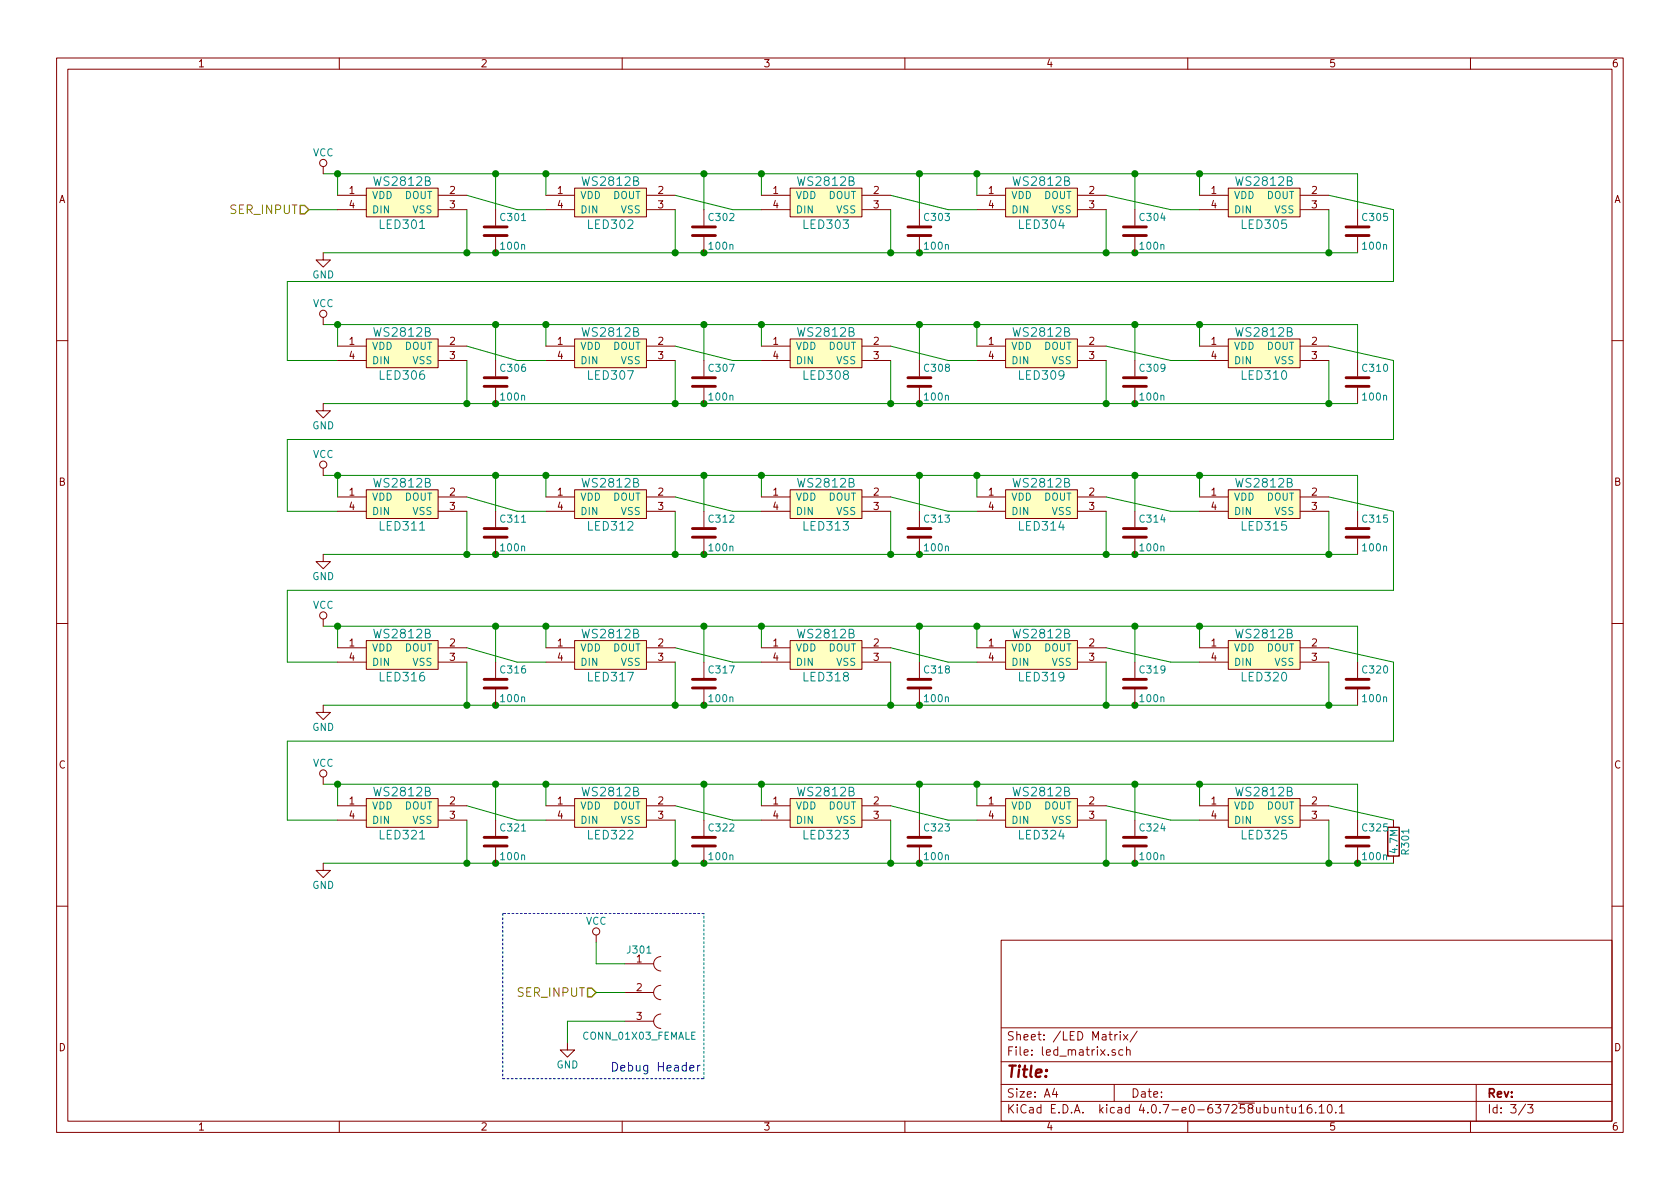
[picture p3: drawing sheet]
EESchema Schematic File Version 2
LIBS:power
LIBS:device
LIBS:transistors
LIBS:conn
LIBS:linear
LIBS:regul
LIBS:74xx
LIBS:cmos4000
LIBS:adc-dac
LIBS:memory
LIBS:xilinx
LIBS:microcontrollers
LIBS:dsp
LIBS:microchip
LIBS:analog_switches
LIBS:motorola
LIBS:texas
LIBS:intel
LIBS:audio
LIBS:interface
LIBS:digital-audio
LIBS:philips
LIBS:display
LIBS:cypress
LIBS:siliconi
LIBS:opto
LIBS:atmel
LIBS:contrib
LIBS:valves
LIBS:Worldsemi
LIBS:stm32
LIBS:switches
LIBS:battery_management
LIBS:enlightChildLed-cache
EELAYER 25 0
EELAYER END
$Descr A4 11693 8268
encoding utf-8
Sheet 3 3
Title ""
Date ""
Rev ""
Comp ""
Comment1 ""
Comment2 ""
Comment3 ""
Comment4 ""
$EndDescr
Connection ~ 9450 6000
Wire Wire Line
	9250 5600 9700 5700
$Comp
L R R301
U 1 1
P 9700 5850
F 0 "R301" V 9780 5850 50  0000 C CNN
F 1 "4.7M" V 9700 5850 50  0000 C CNN
F 2 "Resistors_SMD:R_0603" V 9630 5850 50  0001 C CNN
F 3 "" H 9700 5850 50  0001 C CNN
	1    9700 5850
	1    0    0    -1  
$EndComp
Wire Wire Line
	2000 5150 2000 5700
Wire Wire Line
	9700 5150 2000 5150
Wire Wire Line
	9700 4600 9700 5150
Wire Wire Line
	9250 4500 9700 4600
Wire Wire Line
	2000 4100 2000 4600
Wire Wire Line
	9700 4100 2000 4100
Wire Wire Line
	9700 3550 9700 4100
Wire Wire Line
	9250 3450 9700 3550
Wire Wire Line
	2000 3050 2000 3550
Wire Wire Line
	9700 3050 2000 3050
Wire Wire Line
	9700 2500 9700 3050
Wire Wire Line
	9250 2400 9700 2500
Wire Wire Line
	2000 1950 2000 2500
Wire Wire Line
	9700 1950 2000 1950
Wire Wire Line
	9700 1450 9700 1950
Wire Wire Line
	9250 1350 9700 1450
Wire Wire Line
	8150 5700 7700 5600
Wire Wire Line
	6600 5700 6200 5600
Wire Wire Line
	5100 5700 4700 5600
Wire Wire Line
	3600 5700 3250 5600
Connection ~ 3450 5450
Connection ~ 3450 6000
Connection ~ 4900 6000
Connection ~ 4900 5450
Connection ~ 6400 5450
Connection ~ 6400 6000
Connection ~ 7900 5450
Connection ~ 7900 6000
Wire Wire Line
	9450 5450 9450 5700
$Comp
L C C325
U 1 1
P 9450 5850
F 0 "C325" H 9475 5950 50  0000 L CNN
F 1 "100n" H 9475 5750 50  0000 L CNN
F 2 "Capacitors_SMD:C_0603" H 9488 5700 50  0001 C CNN
F 3 "" H 9450 5850 50  0001 C CNN
	1    9450 5850
	1    0    0    -1  
$EndComp
Connection ~ 9250 6000
Wire Wire Line
	9250 5700 9250 6000
Connection ~ 8350 5450
Wire Wire Line
	8350 5600 8350 5450
Wire Wire Line
	8350 5700 8150 5700
$Comp
L WS2812B LED325
U 1 1
P 8800 5650
F 0 "LED325" H 8800 5500 60  0000 C CNN
F 1 "WS2812B" H 8800 5800 60  0000 C CNN
F 2 "LEDs:LED_WS2812B-PLCC4" H 8800 5650 60  0001 C CNN
F 3 "" H 8800 5650 60  0000 C CNN
	1    8800 5650
	1    0    0    -1  
$EndComp
Wire Wire Line
	7900 5450 7900 5700
$Comp
L C C324
U 1 1
P 7900 5850
F 0 "C324" H 7925 5950 50  0000 L CNN
F 1 "100n" H 7925 5750 50  0000 L CNN
F 2 "Capacitors_SMD:C_0603" H 7938 5700 50  0001 C CNN
F 3 "" H 7900 5850 50  0001 C CNN
	1    7900 5850
	1    0    0    -1  
$EndComp
Connection ~ 7700 6000
Wire Wire Line
	7700 5700 7700 6000
Connection ~ 6800 5450
Wire Wire Line
	6800 5600 6800 5450
Wire Wire Line
	6800 5700 6600 5700
$Comp
L WS2812B LED324
U 1 1
P 7250 5650
F 0 "LED324" H 7250 5500 60  0000 C CNN
F 1 "WS2812B" H 7250 5800 60  0000 C CNN
F 2 "LEDs:LED_WS2812B-PLCC4" H 7250 5650 60  0001 C CNN
F 3 "" H 7250 5650 60  0000 C CNN
	1    7250 5650
	1    0    0    -1  
$EndComp
Wire Wire Line
	6400 5450 6400 5700
$Comp
L C C323
U 1 1
P 6400 5850
F 0 "C323" H 6425 5950 50  0000 L CNN
F 1 "100n" H 6425 5750 50  0000 L CNN
F 2 "Capacitors_SMD:C_0603" H 6438 5700 50  0001 C CNN
F 3 "" H 6400 5850 50  0001 C CNN
	1    6400 5850
	1    0    0    -1  
$EndComp
Connection ~ 6200 6000
Wire Wire Line
	6200 5700 6200 6000
Connection ~ 5300 5450
Wire Wire Line
	5300 5600 5300 5450
Wire Wire Line
	5300 5700 5100 5700
$Comp
L WS2812B LED323
U 1 1
P 5750 5650
F 0 "LED323" H 5750 5500 60  0000 C CNN
F 1 "WS2812B" H 5750 5800 60  0000 C CNN
F 2 "LEDs:LED_WS2812B-PLCC4" H 5750 5650 60  0001 C CNN
F 3 "" H 5750 5650 60  0000 C CNN
	1    5750 5650
	1    0    0    -1  
$EndComp
Wire Wire Line
	4900 5450 4900 5700
$Comp
L C C322
U 1 1
P 4900 5850
F 0 "C322" H 4925 5950 50  0000 L CNN
F 1 "100n" H 4925 5750 50  0000 L CNN
F 2 "Capacitors_SMD:C_0603" H 4938 5700 50  0001 C CNN
F 3 "" H 4900 5850 50  0001 C CNN
	1    4900 5850
	1    0    0    -1  
$EndComp
Connection ~ 4700 6000
Wire Wire Line
	4700 5700 4700 6000
Connection ~ 3800 5450
Wire Wire Line
	3800 5600 3800 5450
Wire Wire Line
	3800 5700 3600 5700
$Comp
L WS2812B LED322
U 1 1
P 4250 5650
F 0 "LED322" H 4250 5500 60  0000 C CNN
F 1 "WS2812B" H 4250 5800 60  0000 C CNN
F 2 "LEDs:LED_WS2812B-PLCC4" H 4250 5650 60  0001 C CNN
F 3 "" H 4250 5650 60  0000 C CNN
	1    4250 5650
	1    0    0    -1  
$EndComp
Wire Wire Line
	3450 5450 3450 5700
$Comp
L C C321
U 1 1
P 3450 5850
F 0 "C321" H 3475 5950 50  0000 L CNN
F 1 "100n" H 3475 5750 50  0000 L CNN
F 2 "Capacitors_SMD:C_0603" H 3488 5700 50  0001 C CNN
F 3 "" H 3450 5850 50  0001 C CNN
	1    3450 5850
	1    0    0    -1  
$EndComp
Wire Wire Line
	2250 6000 9700 6000
Wire Wire Line
	2250 5450 9450 5450
Connection ~ 3250 6000
Wire Wire Line
	3250 5700 3250 6000
Connection ~ 2350 5450
Wire Wire Line
	2350 5600 2350 5450
$Comp
L GND #PWR037
U 1 1
P 2250 6000
F 0 "#PWR037" H 2250 5750 50  0001 C CNN
F 1 "GND" H 2250 5850 50  0000 C CNN
F 2 "" H 2250 6000 50  0001 C CNN
F 3 "" H 2250 6000 50  0001 C CNN
	1    2250 6000
	1    0    0    -1  
$EndComp
$Comp
L VCC #PWR038
U 1 1
P 2250 5450
F 0 "#PWR038" H 2250 5300 50  0001 C CNN
F 1 "VCC" H 2250 5600 50  0000 C CNN
F 2 "" H 2250 5450 50  0001 C CNN
F 3 "" H 2250 5450 50  0001 C CNN
	1    2250 5450
	1    0    0    -1  
$EndComp
Wire Wire Line
	2000 5700 2350 5700
$Comp
L WS2812B LED321
U 1 1
P 2800 5650
F 0 "LED321" H 2800 5500 60  0000 C CNN
F 1 "WS2812B" H 2800 5800 60  0000 C CNN
F 2 "LEDs:LED_WS2812B-PLCC4" H 2800 5650 60  0001 C CNN
F 3 "" H 2800 5650 60  0000 C CNN
	1    2800 5650
	1    0    0    -1  
$EndComp
Wire Wire Line
	8150 4600 7700 4500
Wire Wire Line
	6600 4600 6200 4500
Wire Wire Line
	5100 4600 4700 4500
Wire Wire Line
	3600 4600 3250 4500
Connection ~ 3450 4350
Connection ~ 3450 4900
Connection ~ 4900 4900
Connection ~ 4900 4350
Connection ~ 6400 4350
Connection ~ 6400 4900
Connection ~ 7900 4350
Connection ~ 7900 4900
Wire Wire Line
	9450 4350 9450 4600
$Comp
L C C320
U 1 1
P 9450 4750
F 0 "C320" H 9475 4850 50  0000 L CNN
F 1 "100n" H 9475 4650 50  0000 L CNN
F 2 "Capacitors_SMD:C_0603" H 9488 4600 50  0001 C CNN
F 3 "" H 9450 4750 50  0001 C CNN
	1    9450 4750
	1    0    0    -1  
$EndComp
Connection ~ 9250 4900
Wire Wire Line
	9250 4600 9250 4900
Connection ~ 8350 4350
Wire Wire Line
	8350 4500 8350 4350
Wire Wire Line
	8350 4600 8150 4600
$Comp
L WS2812B LED320
U 1 1
P 8800 4550
F 0 "LED320" H 8800 4400 60  0000 C CNN
F 1 "WS2812B" H 8800 4700 60  0000 C CNN
F 2 "LEDs:LED_WS2812B-PLCC4" H 8800 4550 60  0001 C CNN
F 3 "" H 8800 4550 60  0000 C CNN
	1    8800 4550
	1    0    0    -1  
$EndComp
Wire Wire Line
	7900 4350 7900 4600
$Comp
L C C319
U 1 1
P 7900 4750
F 0 "C319" H 7925 4850 50  0000 L CNN
F 1 "100n" H 7925 4650 50  0000 L CNN
F 2 "Capacitors_SMD:C_0603" H 7938 4600 50  0001 C CNN
F 3 "" H 7900 4750 50  0001 C CNN
	1    7900 4750
	1    0    0    -1  
$EndComp
Connection ~ 7700 4900
Wire Wire Line
	7700 4600 7700 4900
Connection ~ 6800 4350
Wire Wire Line
	6800 4500 6800 4350
Wire Wire Line
	6800 4600 6600 4600
$Comp
L WS2812B LED319
U 1 1
P 7250 4550
F 0 "LED319" H 7250 4400 60  0000 C CNN
F 1 "WS2812B" H 7250 4700 60  0000 C CNN
F 2 "LEDs:LED_WS2812B-PLCC4" H 7250 4550 60  0001 C CNN
F 3 "" H 7250 4550 60  0000 C CNN
	1    7250 4550
	1    0    0    -1  
$EndComp
Wire Wire Line
	6400 4350 6400 4600
$Comp
L C C318
U 1 1
P 6400 4750
F 0 "C318" H 6425 4850 50  0000 L CNN
F 1 "100n" H 6425 4650 50  0000 L CNN
F 2 "Capacitors_SMD:C_0603" H 6438 4600 50  0001 C CNN
F 3 "" H 6400 4750 50  0001 C CNN
	1    6400 4750
	1    0    0    -1  
$EndComp
Connection ~ 6200 4900
Wire Wire Line
	6200 4600 6200 4900
Connection ~ 5300 4350
Wire Wire Line
	5300 4500 5300 4350
Wire Wire Line
	5300 4600 5100 4600
$Comp
L WS2812B LED318
U 1 1
P 5750 4550
F 0 "LED318" H 5750 4400 60  0000 C CNN
F 1 "WS2812B" H 5750 4700 60  0000 C CNN
F 2 "LEDs:LED_WS2812B-PLCC4" H 5750 4550 60  0001 C CNN
F 3 "" H 5750 4550 60  0000 C CNN
	1    5750 4550
	1    0    0    -1  
$EndComp
Wire Wire Line
	4900 4350 4900 4600
$Comp
L C C317
U 1 1
P 4900 4750
F 0 "C317" H 4925 4850 50  0000 L CNN
F 1 "100n" H 4925 4650 50  0000 L CNN
F 2 "Capacitors_SMD:C_0603" H 4938 4600 50  0001 C CNN
F 3 "" H 4900 4750 50  0001 C CNN
	1    4900 4750
	1    0    0    -1  
$EndComp
Connection ~ 4700 4900
Wire Wire Line
	4700 4600 4700 4900
Connection ~ 3800 4350
Wire Wire Line
	3800 4500 3800 4350
Wire Wire Line
	3800 4600 3600 4600
$Comp
L WS2812B LED317
U 1 1
P 4250 4550
F 0 "LED317" H 4250 4400 60  0000 C CNN
F 1 "WS2812B" H 4250 4700 60  0000 C CNN
F 2 "LEDs:LED_WS2812B-PLCC4" H 4250 4550 60  0001 C CNN
F 3 "" H 4250 4550 60  0000 C CNN
	1    4250 4550
	1    0    0    -1  
$EndComp
Wire Wire Line
	3450 4350 3450 4600
$Comp
L C C316
U 1 1
P 3450 4750
F 0 "C316" H 3475 4850 50  0000 L CNN
F 1 "100n" H 3475 4650 50  0000 L CNN
F 2 "Capacitors_SMD:C_0603" H 3488 4600 50  0001 C CNN
F 3 "" H 3450 4750 50  0001 C CNN
	1    3450 4750
	1    0    0    -1  
$EndComp
Wire Wire Line
	2250 4900 9450 4900
Wire Wire Line
	2250 4350 9450 4350
Connection ~ 3250 4900
Wire Wire Line
	3250 4600 3250 4900
Connection ~ 2350 4350
Wire Wire Line
	2350 4500 2350 4350
$Comp
L GND #PWR039
U 1 1
P 2250 4900
F 0 "#PWR039" H 2250 4650 50  0001 C CNN
F 1 "GND" H 2250 4750 50  0000 C CNN
F 2 "" H 2250 4900 50  0001 C CNN
F 3 "" H 2250 4900 50  0001 C CNN
	1    2250 4900
	1    0    0    -1  
$EndComp
$Comp
L VCC #PWR040
U 1 1
P 2250 4350
F 0 "#PWR040" H 2250 4200 50  0001 C CNN
F 1 "VCC" H 2250 4500 50  0000 C CNN
F 2 "" H 2250 4350 50  0001 C CNN
F 3 "" H 2250 4350 50  0001 C CNN
	1    2250 4350
	1    0    0    -1  
$EndComp
Wire Wire Line
	2000 4600 2350 4600
$Comp
L WS2812B LED316
U 1 1
P 2800 4550
F 0 "LED316" H 2800 4400 60  0000 C CNN
F 1 "WS2812B" H 2800 4700 60  0000 C CNN
F 2 "LEDs:LED_WS2812B-PLCC4" H 2800 4550 60  0001 C CNN
F 3 "" H 2800 4550 60  0000 C CNN
	1    2800 4550
	1    0    0    -1  
$EndComp
Wire Wire Line
	8150 3550 7700 3450
Wire Wire Line
	6600 3550 6200 3450
Wire Wire Line
	5100 3550 4700 3450
Wire Wire Line
	3600 3550 3250 3450
Connection ~ 3450 3300
Connection ~ 3450 3850
Connection ~ 4900 3850
Connection ~ 4900 3300
Connection ~ 6400 3300
Connection ~ 6400 3850
Connection ~ 7900 3300
Connection ~ 7900 3850
Wire Wire Line
	9450 3300 9450 3550
$Comp
L C C315
U 1 1
P 9450 3700
F 0 "C315" H 9475 3800 50  0000 L CNN
F 1 "100n" H 9475 3600 50  0000 L CNN
F 2 "Capacitors_SMD:C_0603" H 9488 3550 50  0001 C CNN
F 3 "" H 9450 3700 50  0001 C CNN
	1    9450 3700
	1    0    0    -1  
$EndComp
Connection ~ 9250 3850
Wire Wire Line
	9250 3550 9250 3850
Connection ~ 8350 3300
Wire Wire Line
	8350 3450 8350 3300
Wire Wire Line
	8350 3550 8150 3550
$Comp
L WS2812B LED315
U 1 1
P 8800 3500
F 0 "LED315" H 8800 3350 60  0000 C CNN
F 1 "WS2812B" H 8800 3650 60  0000 C CNN
F 2 "LEDs:LED_WS2812B-PLCC4" H 8800 3500 60  0001 C CNN
F 3 "" H 8800 3500 60  0000 C CNN
	1    8800 3500
	1    0    0    -1  
$EndComp
Wire Wire Line
	7900 3300 7900 3550
$Comp
L C C314
U 1 1
P 7900 3700
F 0 "C314" H 7925 3800 50  0000 L CNN
F 1 "100n" H 7925 3600 50  0000 L CNN
F 2 "Capacitors_SMD:C_0603" H 7938 3550 50  0001 C CNN
F 3 "" H 7900 3700 50  0001 C CNN
	1    7900 3700
	1    0    0    -1  
$EndComp
Connection ~ 7700 3850
Wire Wire Line
	7700 3550 7700 3850
Connection ~ 6800 3300
Wire Wire Line
	6800 3450 6800 3300
Wire Wire Line
	6800 3550 6600 3550
$Comp
L WS2812B LED314
U 1 1
P 7250 3500
F 0 "LED314" H 7250 3350 60  0000 C CNN
F 1 "WS2812B" H 7250 3650 60  0000 C CNN
F 2 "LEDs:LED_WS2812B-PLCC4" H 7250 3500 60  0001 C CNN
F 3 "" H 7250 3500 60  0000 C CNN
	1    7250 3500
	1    0    0    -1  
$EndComp
Wire Wire Line
	6400 3300 6400 3550
$Comp
L C C313
U 1 1
P 6400 3700
F 0 "C313" H 6425 3800 50  0000 L CNN
F 1 "100n" H 6425 3600 50  0000 L CNN
F 2 "Capacitors_SMD:C_0603" H 6438 3550 50  0001 C CNN
F 3 "" H 6400 3700 50  0001 C CNN
	1    6400 3700
	1    0    0    -1  
$EndComp
Connection ~ 6200 3850
Wire Wire Line
	6200 3550 6200 3850
Connection ~ 5300 3300
Wire Wire Line
	5300 3450 5300 3300
Wire Wire Line
	5300 3550 5100 3550
$Comp
L WS2812B LED313
U 1 1
P 5750 3500
F 0 "LED313" H 5750 3350 60  0000 C CNN
F 1 "WS2812B" H 5750 3650 60  0000 C CNN
F 2 "LEDs:LED_WS2812B-PLCC4" H 5750 3500 60  0001 C CNN
F 3 "" H 5750 3500 60  0000 C CNN
	1    5750 3500
	1    0    0    -1  
$EndComp
Wire Wire Line
	4900 3300 4900 3550
$Comp
L C C312
U 1 1
P 4900 3700
F 0 "C312" H 4925 3800 50  0000 L CNN
F 1 "100n" H 4925 3600 50  0000 L CNN
F 2 "Capacitors_SMD:C_0603" H 4938 3550 50  0001 C CNN
F 3 "" H 4900 3700 50  0001 C CNN
	1    4900 3700
	1    0    0    -1  
$EndComp
Connection ~ 4700 3850
Wire Wire Line
	4700 3550 4700 3850
Connection ~ 3800 3300
Wire Wire Line
	3800 3450 3800 3300
Wire Wire Line
	3800 3550 3600 3550
$Comp
L WS2812B LED312
U 1 1
P 4250 3500
F 0 "LED312" H 4250 3350 60  0000 C CNN
F 1 "WS2812B" H 4250 3650 60  0000 C CNN
F 2 "LEDs:LED_WS2812B-PLCC4" H 4250 3500 60  0001 C CNN
F 3 "" H 4250 3500 60  0000 C CNN
	1    4250 3500
	1    0    0    -1  
$EndComp
Wire Wire Line
	3450 3300 3450 3550
$Comp
L C C311
U 1 1
P 3450 3700
F 0 "C311" H 3475 3800 50  0000 L CNN
F 1 "100n" H 3475 3600 50  0000 L CNN
F 2 "Capacitors_SMD:C_0603" H 3488 3550 50  0001 C CNN
F 3 "" H 3450 3700 50  0001 C CNN
	1    3450 3700
	1    0    0    -1  
$EndComp
Wire Wire Line
	2250 3850 9450 3850
Wire Wire Line
	2250 3300 9450 3300
Connection ~ 3250 3850
Wire Wire Line
	3250 3550 3250 3850
Connection ~ 2350 3300
Wire Wire Line
	2350 3450 2350 3300
$Comp
L GND #PWR041
U 1 1
P 2250 3850
F 0 "#PWR041" H 2250 3600 50  0001 C CNN
F 1 "GND" H 2250 3700 50  0000 C CNN
F 2 "" H 2250 3850 50  0001 C CNN
F 3 "" H 2250 3850 50  0001 C CNN
	1    2250 3850
	1    0    0    -1  
$EndComp
$Comp
L VCC #PWR042
U 1 1
P 2250 3300
F 0 "#PWR042" H 2250 3150 50  0001 C CNN
F 1 "VCC" H 2250 3450 50  0000 C CNN
F 2 "" H 2250 3300 50  0001 C CNN
F 3 "" H 2250 3300 50  0001 C CNN
	1    2250 3300
	1    0    0    -1  
$EndComp
Wire Wire Line
	2000 3550 2350 3550
$Comp
L WS2812B LED311
U 1 1
P 2800 3500
F 0 "LED311" H 2800 3350 60  0000 C CNN
F 1 "WS2812B" H 2800 3650 60  0000 C CNN
F 2 "LEDs:LED_WS2812B-PLCC4" H 2800 3500 60  0001 C CNN
F 3 "" H 2800 3500 60  0000 C CNN
	1    2800 3500
	1    0    0    -1  
$EndComp
Wire Wire Line
	8150 2500 7700 2400
Wire Wire Line
	6600 2500 6200 2400
Wire Wire Line
	5100 2500 4700 2400
Wire Wire Line
	3600 2500 3250 2400
Connection ~ 3450 2250
Connection ~ 3450 2800
Connection ~ 4900 2800
Connection ~ 4900 2250
Connection ~ 6400 2250
Connection ~ 6400 2800
Connection ~ 7900 2250
Connection ~ 7900 2800
Wire Wire Line
	9450 2250 9450 2500
$Comp
L C C310
U 1 1
P 9450 2650
F 0 "C310" H 9475 2750 50  0000 L CNN
F 1 "100n" H 9475 2550 50  0000 L CNN
F 2 "Capacitors_SMD:C_0603" H 9488 2500 50  0001 C CNN
F 3 "" H 9450 2650 50  0001 C CNN
	1    9450 2650
	1    0    0    -1  
$EndComp
Connection ~ 9250 2800
Wire Wire Line
	9250 2500 9250 2800
Connection ~ 8350 2250
Wire Wire Line
	8350 2400 8350 2250
Wire Wire Line
	8350 2500 8150 2500
$Comp
L WS2812B LED310
U 1 1
P 8800 2450
F 0 "LED310" H 8800 2300 60  0000 C CNN
F 1 "WS2812B" H 8800 2600 60  0000 C CNN
F 2 "LEDs:LED_WS2812B-PLCC4" H 8800 2450 60  0001 C CNN
F 3 "" H 8800 2450 60  0000 C CNN
	1    8800 2450
	1    0    0    -1  
$EndComp
Wire Wire Line
	7900 2250 7900 2500
$Comp
L C C309
U 1 1
P 7900 2650
F 0 "C309" H 7925 2750 50  0000 L CNN
F 1 "100n" H 7925 2550 50  0000 L CNN
F 2 "Capacitors_SMD:C_0603" H 7938 2500 50  0001 C CNN
F 3 "" H 7900 2650 50  0001 C CNN
	1    7900 2650
	1    0    0    -1  
$EndComp
Connection ~ 7700 2800
Wire Wire Line
	7700 2500 7700 2800
Connection ~ 6800 2250
Wire Wire Line
	6800 2400 6800 2250
Wire Wire Line
	6800 2500 6600 2500
$Comp
L WS2812B LED309
U 1 1
P 7250 2450
F 0 "LED309" H 7250 2300 60  0000 C CNN
F 1 "WS2812B" H 7250 2600 60  0000 C CNN
F 2 "LEDs:LED_WS2812B-PLCC4" H 7250 2450 60  0001 C CNN
F 3 "" H 7250 2450 60  0000 C CNN
	1    7250 2450
	1    0    0    -1  
$EndComp
Wire Wire Line
	6400 2250 6400 2500
$Comp
L C C308
U 1 1
P 6400 2650
F 0 "C308" H 6425 2750 50  0000 L CNN
F 1 "100n" H 6425 2550 50  0000 L CNN
F 2 "Capacitors_SMD:C_0603" H 6438 2500 50  0001 C CNN
F 3 "" H 6400 2650 50  0001 C CNN
	1    6400 2650
	1    0    0    -1  
$EndComp
Connection ~ 6200 2800
Wire Wire Line
	6200 2500 6200 2800
Connection ~ 5300 2250
Wire Wire Line
	5300 2400 5300 2250
Wire Wire Line
	5300 2500 5100 2500
$Comp
L WS2812B LED308
U 1 1
P 5750 2450
F 0 "LED308" H 5750 2300 60  0000 C CNN
F 1 "WS2812B" H 5750 2600 60  0000 C CNN
F 2 "LEDs:LED_WS2812B-PLCC4" H 5750 2450 60  0001 C CNN
F 3 "" H 5750 2450 60  0000 C CNN
	1    5750 2450
	1    0    0    -1  
$EndComp
Wire Wire Line
	4900 2250 4900 2500
$Comp
L C C307
U 1 1
P 4900 2650
F 0 "C307" H 4925 2750 50  0000 L CNN
F 1 "100n" H 4925 2550 50  0000 L CNN
F 2 "Capacitors_SMD:C_0603" H 4938 2500 50  0001 C CNN
F 3 "" H 4900 2650 50  0001 C CNN
	1    4900 2650
	1    0    0    -1  
$EndComp
Connection ~ 4700 2800
Wire Wire Line
	4700 2500 4700 2800
Connection ~ 3800 2250
Wire Wire Line
	3800 2400 3800 2250
Wire Wire Line
	3800 2500 3600 2500
$Comp
L WS2812B LED307
U 1 1
P 4250 2450
F 0 "LED307" H 4250 2300 60  0000 C CNN
F 1 "WS2812B" H 4250 2600 60  0000 C CNN
F 2 "LEDs:LED_WS2812B-PLCC4" H 4250 2450 60  0001 C CNN
F 3 "" H 4250 2450 60  0000 C CNN
	1    4250 2450
	1    0    0    -1  
$EndComp
Wire Wire Line
	3450 2250 3450 2500
$Comp
L C C306
U 1 1
P 3450 2650
F 0 "C306" H 3475 2750 50  0000 L CNN
F 1 "100n" H 3475 2550 50  0000 L CNN
F 2 "Capacitors_SMD:C_0603" H 3488 2500 50  0001 C CNN
F 3 "" H 3450 2650 50  0001 C CNN
	1    3450 2650
	1    0    0    -1  
$EndComp
Wire Wire Line
	2250 2800 9450 2800
Wire Wire Line
	2250 2250 9450 2250
Connection ~ 3250 2800
Wire Wire Line
	3250 2500 3250 2800
Connection ~ 2350 2250
Wire Wire Line
	2350 2400 2350 2250
$Comp
L GND #PWR043
U 1 1
P 2250 2800
F 0 "#PWR043" H 2250 2550 50  0001 C CNN
F 1 "GND" H 2250 2650 50  0000 C CNN
F 2 "" H 2250 2800 50  0001 C CNN
F 3 "" H 2250 2800 50  0001 C CNN
	1    2250 2800
	1    0    0    -1  
$EndComp
$Comp
L VCC #PWR044
U 1 1
P 2250 2250
F 0 "#PWR044" H 2250 2100 50  0001 C CNN
F 1 "VCC" H 2250 2400 50  0000 C CNN
F 2 "" H 2250 2250 50  0001 C CNN
F 3 "" H 2250 2250 50  0001 C CNN
	1    2250 2250
	1    0    0    -1  
$EndComp
Wire Wire Line
	2000 2500 2350 2500
$Comp
L WS2812B LED306
U 1 1
P 2800 2450
F 0 "LED306" H 2800 2300 60  0000 C CNN
F 1 "WS2812B" H 2800 2600 60  0000 C CNN
F 2 "LEDs:LED_WS2812B-PLCC4" H 2800 2450 60  0001 C CNN
F 3 "" H 2800 2450 60  0000 C CNN
	1    2800 2450
	1    0    0    -1  
$EndComp
Wire Wire Line
	8150 1450 7700 1350
Wire Wire Line
	6600 1450 6200 1350
Wire Wire Line
	5100 1450 4700 1350
Wire Wire Line
	3600 1450 3250 1350
Connection ~ 3450 1200
Connection ~ 3450 1750
Connection ~ 4900 1750
Connection ~ 4900 1200
Connection ~ 6400 1200
Connection ~ 6400 1750
Connection ~ 7900 1200
Connection ~ 7900 1750
Wire Wire Line
	9450 1200 9450 1450
$Comp
L C C305
U 1 1
P 9450 1600
F 0 "C305" H 9475 1700 50  0000 L CNN
F 1 "100n" H 9475 1500 50  0000 L CNN
F 2 "Capacitors_SMD:C_0603" H 9488 1450 50  0001 C CNN
F 3 "" H 9450 1600 50  0001 C CNN
	1    9450 1600
	1    0    0    -1  
$EndComp
Connection ~ 9250 1750
Wire Wire Line
	9250 1450 9250 1750
Connection ~ 8350 1200
Wire Wire Line
	8350 1350 8350 1200
Wire Wire Line
	8350 1450 8150 1450
$Comp
L WS2812B LED305
U 1 1
P 8800 1400
F 0 "LED305" H 8800 1250 60  0000 C CNN
F 1 "WS2812B" H 8800 1550 60  0000 C CNN
F 2 "LEDs:LED_WS2812B-PLCC4" H 8800 1400 60  0001 C CNN
F 3 "" H 8800 1400 60  0000 C CNN
	1    8800 1400
	1    0    0    -1  
$EndComp
Wire Wire Line
	7900 1200 7900 1450
$Comp
L C C304
U 1 1
P 7900 1600
F 0 "C304" H 7925 1700 50  0000 L CNN
F 1 "100n" H 7925 1500 50  0000 L CNN
F 2 "Capacitors_SMD:C_0603" H 7938 1450 50  0001 C CNN
F 3 "" H 7900 1600 50  0001 C CNN
	1    7900 1600
	1    0    0    -1  
$EndComp
Connection ~ 7700 1750
Wire Wire Line
	7700 1450 7700 1750
Connection ~ 6800 1200
Wire Wire Line
	6800 1350 6800 1200
Wire Wire Line
	6800 1450 6600 1450
$Comp
L WS2812B LED304
U 1 1
P 7250 1400
F 0 "LED304" H 7250 1250 60  0000 C CNN
F 1 "WS2812B" H 7250 1550 60  0000 C CNN
F 2 "LEDs:LED_WS2812B-PLCC4" H 7250 1400 60  0001 C CNN
F 3 "" H 7250 1400 60  0000 C CNN
	1    7250 1400
	1    0    0    -1  
$EndComp
Wire Wire Line
	6400 1200 6400 1450
$Comp
L C C303
U 1 1
P 6400 1600
F 0 "C303" H 6425 1700 50  0000 L CNN
F 1 "100n" H 6425 1500 50  0000 L CNN
F 2 "Capacitors_SMD:C_0603" H 6438 1450 50  0001 C CNN
F 3 "" H 6400 1600 50  0001 C CNN
	1    6400 1600
	1    0    0    -1  
$EndComp
Connection ~ 6200 1750
Wire Wire Line
	6200 1450 6200 1750
Connection ~ 5300 1200
Wire Wire Line
	5300 1350 5300 1200
Wire Wire Line
	5300 1450 5100 1450
$Comp
L WS2812B LED303
U 1 1
P 5750 1400
F 0 "LED303" H 5750 1250 60  0000 C CNN
F 1 "WS2812B" H 5750 1550 60  0000 C CNN
F 2 "LEDs:LED_WS2812B-PLCC4" H 5750 1400 60  0001 C CNN
F 3 "" H 5750 1400 60  0000 C CNN
	1    5750 1400
	1    0    0    -1  
$EndComp
Wire Wire Line
	4900 1200 4900 1450
$Comp
L C C302
U 1 1
P 4900 1600
F 0 "C302" H 4925 1700 50  0000 L CNN
F 1 "100n" H 4925 1500 50  0000 L CNN
F 2 "Capacitors_SMD:C_0603" H 4938 1450 50  0001 C CNN
F 3 "" H 4900 1600 50  0001 C CNN
	1    4900 1600
	1    0    0    -1  
$EndComp
Connection ~ 4700 1750
Wire Wire Line
	4700 1450 4700 1750
Connection ~ 3800 1200
Wire Wire Line
	3800 1350 3800 1200
Wire Wire Line
	3800 1450 3600 1450
$Comp
L WS2812B LED302
U 1 1
P 4250 1400
F 0 "LED302" H 4250 1250 60  0000 C CNN
F 1 "WS2812B" H 4250 1550 60  0000 C CNN
F 2 "LEDs:LED_WS2812B-PLCC4" H 4250 1400 60  0001 C CNN
F 3 "" H 4250 1400 60  0000 C CNN
	1    4250 1400
	1    0    0    -1  
$EndComp
Wire Wire Line
	3450 1200 3450 1450
$Comp
L C C301
U 1 1
P 3450 1600
F 0 "C301" H 3475 1700 50  0000 L CNN
F 1 "100n" H 3475 1500 50  0000 L CNN
F 2 "Capacitors_SMD:C_0603" H 3488 1450 50  0001 C CNN
F 3 "" H 3450 1600 50  0001 C CNN
	1    3450 1600
	1    0    0    -1  
$EndComp
Wire Wire Line
	2250 1750 9450 1750
Wire Wire Line
	2250 1200 9450 1200
Connection ~ 3250 1750
Wire Wire Line
	3250 1450 3250 1750
Connection ~ 2350 1200
Wire Wire Line
	2350 1350 2350 1200
$Comp
L GND #PWR045
U 1 1
P 2250 1750
F 0 "#PWR045" H 2250 1500 50  0001 C CNN
F 1 "GND" H 2250 1600 50  0000 C CNN
F 2 "" H 2250 1750 50  0001 C CNN
F 3 "" H 2250 1750 50  0001 C CNN
	1    2250 1750
	1    0    0    -1  
$EndComp
$Comp
L VCC #PWR046
U 1 1
P 2250 1200
F 0 "#PWR046" H 2250 1050 50  0001 C CNN
F 1 "VCC" H 2250 1350 50  0000 C CNN
F 2 "" H 2250 1200 50  0001 C CNN
F 3 "" H 2250 1200 50  0001 C CNN
	1    2250 1200
	1    0    0    -1  
$EndComp
Wire Wire Line
	2350 1450 2150 1450
$Comp
L WS2812B LED301
U 1 1
P 2800 1400
F 0 "LED301" H 2800 1250 60  0000 C CNN
F 1 "WS2812B" H 2800 1550 60  0000 C CNN
F 2 "LEDs:LED_WS2812B-PLCC4" H 2800 1400 60  0001 C CNN
F 3 "" H 2800 1400 60  0000 C CNN
	1    2800 1400
	1    0    0    -1  
$EndComp
Text HLabel 2150 1450 0    60   Input ~ 0
SER_INPUT
$Comp
L CONN_01X03_FEMALE J301
U 1 1
P 4450 6900
F 0 "J301" H 4450 7200 50  0000 C CNN
F 1 "CONN_01X03_FEMALE" H 4450 6600 50  0000 C CNN
F 2 "Connectors:PINHEAD1-3" H 4450 7100 50  0001 C CNN
F 3 "" H 4450 7100 50  0001 C CNN
	1    4450 6900
	1    0    0    -1  
$EndComp
$Comp
L VCC #PWR047
U 1 1
P 4150 6550
F 0 "#PWR047" H 4150 6400 50  0001 C CNN
F 1 "VCC" H 4150 6700 50  0000 C CNN
F 2 "" H 4150 6550 50  0001 C CNN
F 3 "" H 4150 6550 50  0001 C CNN
	1    4150 6550
	1    0    0    -1  
$EndComp
Wire Wire Line
	4350 6700 4150 6700
Wire Wire Line
	4150 6700 4150 6550
$Comp
L GND #PWR048
U 1 1
P 3950 7250
F 0 "#PWR048" H 3950 7000 50  0001 C CNN
F 1 "GND" H 3950 7100 50  0000 C CNN
F 2 "" H 3950 7250 50  0001 C CNN
F 3 "" H 3950 7250 50  0001 C CNN
	1    3950 7250
	1    0    0    -1  
$EndComp
Wire Wire Line
	3950 7250 3950 7100
Wire Wire Line
	3950 7100 4350 7100
Text HLabel 4150 6900 0    60   Input ~ 0
SER_INPUT
Wire Wire Line
	4150 6900 4350 6900
Text Notes 4250 7450 0    60   ~ 0
Debug Header
Wire Notes Line
	3500 7500 4900 7500
Wire Notes Line
	4900 7500 4900 6350
Wire Notes Line
	4900 6350 3500 6350
Wire Notes Line
	3500 6350 3500 7500
$EndSCHEMATC
